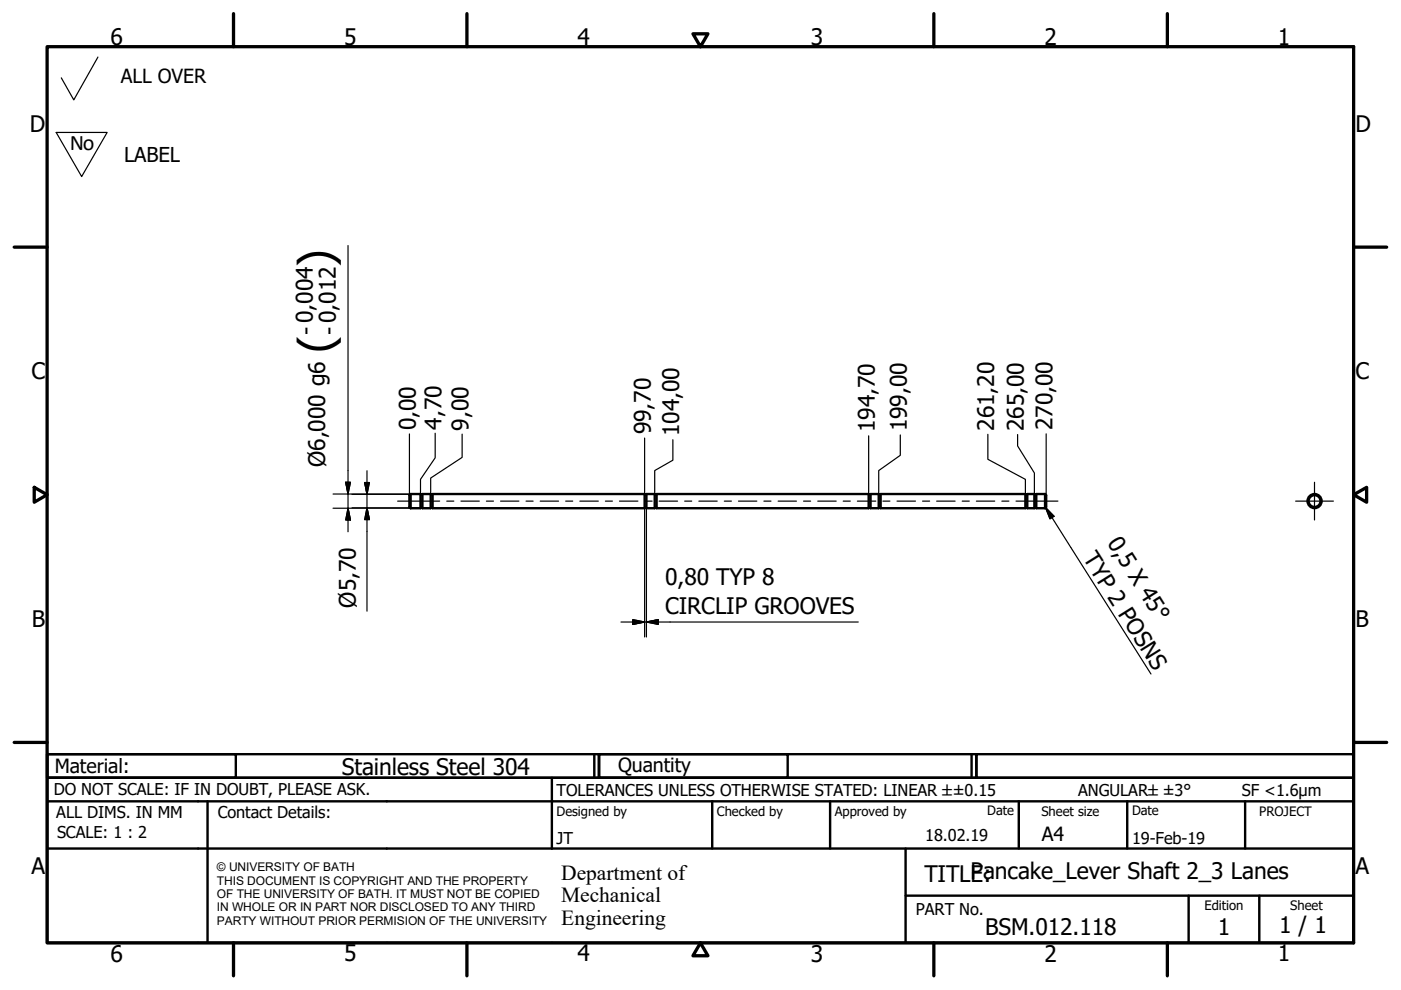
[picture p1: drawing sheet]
<svg xmlns="http://www.w3.org/2000/svg" width="297mm" height="210mm" viewBox="0 0 297 210" stroke-linecap="round" stroke-linejoin="round" font-family="sans-serif">
<!-- layer: Visible (ISO) -->
<g fill="none" stroke="#000" stroke-width=".51">
<path d="M87.1 104.7l-.3 .3v2.5l.3 .3M87.1 104.7v3.1M87.1 104.7h2.1v3.1h-2.1M89.2 107.7h.4M89.2 104.8h.4M89.6 104.7h1.7v3.1h-1.7zM91.3 107.7h.4M91.3 104.8h.4M91.7 104.7h45v3.1h-45zM136.7 107.7h.4M136.7 104.8h.4M137.1 104.7h1.7v3.1h-1.7z"/>
<path d="M138.8 107.7h.4M138.8 104.8h.4M139.2 104.7h45v3.1h-45zM184.2 107.7h.4M184.2 104.8h.4M184.6 104.7h1.7v3.1h-1.7zM186.3 107.7h.4M186.3 104.8h.4M186.7 104.7h30.7v3.1h-30.7zM217.4 107.7h.4M217.4 104.8h.4M217.8 104.7h1.5v3.1h-1.5z"/>
<path d="M219.3 107.7h.4M219.3 104.8h.4M221.6 104.7v3.1M221.6 104.7l.2 .3v2.5l-.2 .3M221.6 104.7h-1.9v3.1h1.9"/>
<circle cx="278.7" cy="106.2" r="1.49"/>
<circle cx="278.7" cy="106.2" r="1.26"/>
</g>
<!-- layer: Border (ISO) -->
<g fill="none" stroke="#000" stroke-width=".7">
<path d="M10 9.9h277v190h-277zM49.5 2.9v7M99 2.9v7M146.9 7.2h3.2l-1.6 2.7zM198 2.9v7M247.5 2.9v7M3 52.4h7M287 52.4h7M7.3 103.3l2.7 1.6-2.7 1.6zM287 104.9l2.8-1.6v3.2zM3 157.4h7M287 157.4h7"/>
<path d="M49.5 199.9v7M99 199.9v7M148.5 199.9l1.6 2.7h-3.2zM198 199.9v7M247.5 199.9v7"/>
</g>
<!-- layer: Title (ISO) -->
<g fill="none" stroke="#000" stroke-width=".51">
<path d="M10 159.9h40v5h-40zM10 159.9h117v5h-117zM126 159.9v5M127 159.9h40v5h-40zM127 159.9h80v5h-80zM206 159.9v5M207 159.9h80v5h-80zM10 169.9v-5h277v5M10 169.9h277v30h-277zM10 179.9h277M44 169.9v30M117 164.9v15"/>
<path d="M151 169.9v10M176 169.9v10M192 179.9v20M216 169.9v10M239 169.9v10M264 169.9v10M192 189.9h95M252 189.9v10M267 189.9v10"/>
</g>
<!-- layer: Sketch Geometry (ISO) -->
<path d="M20.8 12.1l-5.2 9.1-2.6-4.7M11.9 28.1h10.8l-5.4 9.3z" fill="none" stroke="#000" stroke-width=".25"/>
<!-- layer: Center Mark (ISO) -->
<path d="M274.7 106.2h8M278.7 102.2v8.1" fill="none" stroke="#000" stroke-width=".25"/>
<!-- layer: Dimension (ISO) -->
<g fill="none" stroke="#000" stroke-width=".25">
<path d="M73.8 52.1v60.6M77.8 99.8v29.8M86.8 92v13M92.3 91.9v5.2l-3.1 4.5v3.2h-14.6M98 92v5l-6.7 4.4v3.3M136.7 92.9v11.9M142.7 93.2v4.4l-3.9 2.2v5M184.2 92.4v12.4M190.9 92.2v4.3l-4.6 3.3v5M209.4 92.1v5.3l8 4.2v3.2M215.8 92.1v2.4l3.5 5.8v4.5M221.8 92v13"/>
<path d="M70.6 107.8h16.5M70.6 104.7h16.5M73.3 102.2h1l-.5 2.5zM73.8 107.8l.5 2.5h-1zM74.6 107.7h14.6M77.3 102.3h1l-.5 2.5zM77.8 107.7l.5 2.5h-1zM136.7 107.8v27.3M137.1 107.8v27.3M183.2 104.8h2.1M131.7 131.9h50.3M134.2 131.4l2.5 .5-2.5 .5z"/>
<path d="M137.1 131.9l2.5-.5v1z"/>
</g>
<path d="M73.3 102.2l.5 2.5zM73.3 102.2h1l-.5 2.5zM73.8 107.8l.5 2.5zM73.8 107.8l.5 2.5h-1zM77.3 102.3l.5 2.5zM77.3 102.3h1l-.5 2.5zM77.8 107.7l.5 2.5zM77.8 107.7l.5 2.5h-1zM134.2 132.4l2.5-.5zM134.2 131.4l2.5 .5-2.5 .5zM137.1 131.9l2.5-.5zM137.1 131.9l2.5-.5v1z" fill="#000" stroke="#000" stroke-width=".25"/>
<!-- layer: Centerline (ISO) -->
<g fill="none" stroke="#000" stroke-width=".25">
<path d="M84.3 106.2h8.9M94.7 106.2h1.5M97.7 106.2h3.9M103.1 106.2h1.5M106.1 106.2h3.9M111.5 106.2h1.5M114.5 106.2h3.9M119.9 106.2h1.5M122.9 106.2h4M128.4 106.2h1.4M131.3 106.2h4M136.8 106.2h1.5"/>
<path d="M139.7 106.2h4M145.2 106.2h1.5M148.2 106.2h3.9M153.6 106.2h1.5M156.6 106.2h3.9M162 106.2h1.5M165 106.2h3.9M170.4 106.2h1.5M173.4 106.2h3.9M178.8 106.2h1.5M181.8 106.2h3.9M187.2 106.2h1.5"/>
<path d="M190.2 106.2h3.9M195.6 106.2h1.5M198.6 106.2h3.9M204 106.2h1.5M207 106.2h3.9M212.4 106.2h1.5M215.4 106.2h8.9"/>
</g>
<!-- layer: Symbol (ISO) -->
<path d="M221.7 107.6l1.8 1.9-.9 .5zM221.7 107.6l22.3 35.3" fill="none" stroke="#000" stroke-width=".25"/>
<path d="M221.7 107.6l1.8 1.9zM221.7 107.6l1.8 1.9-.9 .5z" fill="#000" stroke="#000" stroke-width=".25"/>
<g font-size="9.7">
<text x="70.3" y="56.5" transform="rotate(-90 70.3 56.5)">)</text>
<text x="70.3" y="74.8" transform="rotate(-90 70.3 74.8)">(</text>
</g>
<g font-size="4.8">
<text x="23.4" y="9.5">6</text>
<text x="72.9" y="9.5">5</text>
<text x="122.4" y="9.5">4</text>
<text x="171.9" y="9.5">3</text>
<text x="221.4" y="9.5">2</text>
<text x="270.9" y="9.5">1</text>
<text x="6.3" y="27.9">D</text>
<text x="287.4" y="27.9">D</text>
<text x="66.5" y="71.1" transform="rotate(-90 66.5 71.1)">- 0,004</text>
<text x="71.4" y="71.1" transform="rotate(-90 71.4 71.1)">- 0,012</text>
<text x="6.7" y="80.4">C</text>
<text x="287.4" y="80.4">C</text>
<text x="88.2" y="91.2" transform="rotate(-90 88.2 91.2)">0,00</text>
<text x="93.6" y="91.1" transform="rotate(-90 93.6 91.1)">4,70</text>
<text x="99.3" y="91.3" transform="rotate(-90 99.3 91.3)">9,00</text>
<text x="138" y="92.1" transform="rotate(-90 138 92.1)">99,70</text>
<text x="144" y="92.5" transform="rotate(-90 144 92.5)">104,00</text>
<text x="185.5" y="91.6" transform="rotate(-90 185.5 91.6)">194,70</text>
<text x="192.2" y="91.5" transform="rotate(-90 192.2 91.5)">199,00</text>
<text x="210.8" y="91.3" transform="rotate(-90 210.8 91.3)">261,20</text>
<text x="217.1" y="91.4" transform="rotate(-90 217.1 91.4)">265,00</text>
<text x="223.2" y="91.2" transform="rotate(-90 223.2 91.2)">270,00</text>
<text x="68.9" y="99" transform="rotate(-90 68.9 99)">Ø6,000 g6</text>
<text x="229.5" y="118.4" transform="rotate(58 229.5 118.4)">TYP 2 POSNS</text>
<text x="234.7" y="115.1" transform="rotate(58 234.7 115.1)">0,5 X 45°</text>
<text x="141" y="124">0,80 TYP 8</text>
<text x="75.4" y="128.8" transform="rotate(-90 75.4 128.8)">Ø5,70</text>
<text x="141" y="130.3">CIRCLIP GROOVES</text>
<text x="6.8" y="132.9">B</text>
<text x="287.4" y="132.9">B</text>
<text x="72.5" y="164.2">Stainless Steel 304</text>
<text x="6.7" y="185.4">A</text>
<text x="287.4" y="185.4">A</text>
<text x="196" y="187">TITLPancake_Lever Shaft 2_3 Lanes</text>
<text x="205.8" y="187">E:</text>
<text x="271.2" y="197.9">1 / 1</text>
<text x="23.4" y="203.9">6</text>
<text x="72.9" y="203.8">5</text>
<text x="122.4" y="203.8">4</text>
<text x="171.9" y="203.9">3</text>
<text x="208.9" y="198.2">BSM.012.118</text>
<text x="221.4" y="203.9">2</text>
<text x="258.2" y="198.2">1</text>
<text x="270.9" y="203.8">1</text>
</g>
<text font-size="4.7" x="14.8" y="31.8">No</text>
<g font-size="4.6">
<text x="119" y="186.5">Department of</text>
<text x="119" y="191.3">Mechanical</text>
<text x="119" y="196">Engineering</text>
</g>
<text font-size="4.3" x="26.3" y="34.3">LABEL</text>
<g font-size="4.1">
<text x="25.6" y="17.6">ALL OVER</text>
<text x="11.6" y="163.9">Material:</text>
<text x="131" y="163.7">Quantity</text>
<text x="220.9" y="178.4">A4</text>
</g>
<g font-size="3.5">
<text x="11.4" y="168.5">DO NOT SCALE: IF IN DOUBT, PLEASE ASK.</text>
<text x="11.9" y="173.5">ALL DIMS. IN MM</text>
<text x="46.2" y="173.5">Contact Details:</text>
<text x="118" y="168.8">TOLERANCES UNLESS OTHERWISE STATED: LINEAR ±±0.15</text>
<text x="228.6" y="168.8">ANGULAR±±3°</text>
<text x="263.3" y="168.8">SF &lt;1.6µm</text>
<text x="12.1" y="177.6">SCALE: 1 : 2</text>
<text x="118" y="178.9">JT</text>
<text x="196.2" y="178.3">18.02.19</text>
<text x="240" y="178.9">19-Feb-19</text>
<text x="194.2" y="194.1">PART No.</text>
</g>
<g font-size="2.8">
<text x="118" y="173">Designed by</text>
<text x="152" y="173">Checked by</text>
<text x="177" y="173">Approved by</text>
<text x="209.3" y="172.9">Date</text>
<text x="220.8" y="173">Sheet size</text>
<text x="240" y="172.9">Date</text>
<text x="267" y="172.9">PROJECT</text>
<text x="255.4" y="193">Edition</text>
<text x="273.6" y="193">Sheet</text>
</g>
<g font-size="2.5">
<text x="46" y="184.7">© UNIVERSITY OF BATH</text>
<text x="46" y="187.6">THIS DOCUMENT IS COPYRIGHT AND THE PROPERTY</text>
<text x="46" y="190.4">OF THE UNIVERSITY OF BATH. IT MUST NOT BE COPIED</text>
<text x="46" y="193.2">IN WHOLE OR IN PART NOR DISCLOSED TO ANY THIRD</text>
<text x="46" y="196.1">PARTY WITHOUT PRIOR PERMISION OF THE UNIVERSITY</text>
</g>
</svg>
